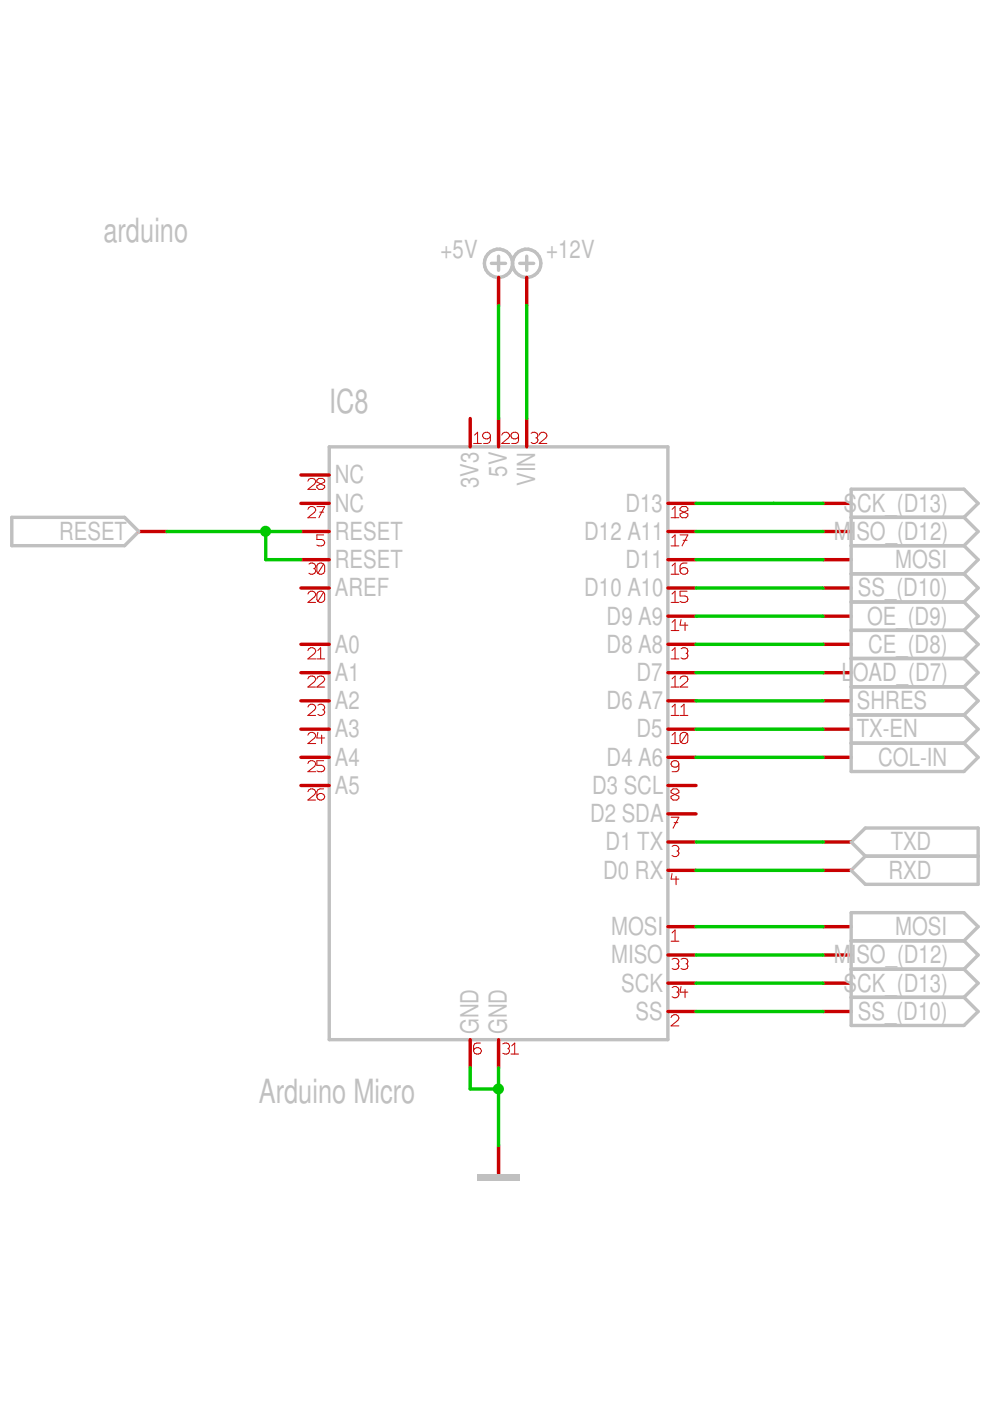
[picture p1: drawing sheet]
<svg xmlns="http://www.w3.org/2000/svg" width="210mm" height="297mm" viewBox="0 0 210 297" stroke-linecap="round" stroke-linejoin="round" font-family="sans-serif">
<g fill="none" stroke="#c80000" stroke-width=".72">
<path d="M111.7 58.8v6M99.7 88.7v6M105.7 88.7v6M111.7 88.7v6M29.4 112.7h6M63.8 118.7h6M63.8 112.7h6M63.8 106.7h6M63.8 100.7h6M141.6 118.7h6M141.6 112.7h6M141.6 106.7h6"/>
<path d="M174.5 118.7h6M174.5 112.7h6M174.5 106.7h6M63.8 136.6h6M63.8 124.7h6M141.6 136.6h6M141.6 130.6h6M141.6 124.7h6M174.5 136.6h6M174.5 130.6h6M174.5 124.7h6M63.8 154.6h6"/>
<path d="M63.8 148.6h6M63.8 142.6h6M141.6 154.6h6M141.6 148.6h6M141.6 142.6h6M174.5 154.6h6M174.5 148.6h6M174.5 142.6h6M63.8 166.5h6M63.8 160.6h6M141.6 178.5h6M141.6 172.6h6"/>
<path d="M141.6 166.5h6M141.6 160.6h6M174.5 178.5h6M174.5 160.6h6M141.6 196.5h6M141.6 184.5h6M174.5 196.5h6M174.5 184.5h6M141.6 214.5h6M141.6 202.5h6M141.6 208.4h6M174.5 214.5h6"/>
<path d="M174.5 202.5h6M174.5 208.4h6M99.7 220.4v6M105.7 220.4v6M105.7 242.9v6"/>
</g>
<g fill="none" stroke="#c0c0c0" stroke-width=".72">
<path d="M110.2 55.8h3M111.7 54.3v3M69.8 94.7h71.8v125.7h-71.8zM2.5 109.7h23.9l3 3-3 3h-23.9zM180.5 109.7h23.9M180.5 115.7h23.9M204.4 109.7l3-3-3-3h-23.9v59.9h23.9l3-3-3-3M204.4 109.7l3 3-3 3M204.4 115.7l3 3-3 3M180.5 139.6h23.9M180.5 133.6h23.9M180.5 127.6h23.9"/>
<path d="M180.5 121.7h23.9M204.4 133.6l3 3-3 3M204.4 139.6l3 3-3 3M204.4 127.6l3 3-3 3M204.4 121.7l3 3-3 2.9M180.5 157.6h23.9M180.5 151.6h23.9M180.5 145.6h23.9M204.4 151.6l3 3-3 3M204.4 145.6l3 3-3 3M180.5 178.5l3-2.9h23.9v11.9h-23.9l-3-3 3-3zM180.5 199.5h23.9"/>
<path d="M183.5 181.5h23.9M204.4 199.5l3-3-3-3h-23.9v23.9h23.9l3-2.9-3-3M204.4 199.5l3 3-3 3M180.5 211.5h23.9M180.5 205.5h23.9M204.4 205.5l3 2.9-3 3.1"/>
<circle cx="111.7" cy="55.8" r="3"/>
</g>
<g fill="none" stroke="#c80000" stroke-width=".21">
<path d="M100.4 94h1.7M100.6 92.2l.7-.5v2.3M104 92.5a.79 .79 0 0 1-1.1 .5 .79 .79 0 0 1-.4-1.1 .87 .87 0 0 1 1.5 .3v1.2l-.2 .4-.4 .2h-.9M106.4 92.2a.84 .84 0 0 1 .9-.6 .84 .84 0 0 1 .7 .9l-.2 .3-1.4 1.2h1.6M109.9 92.5a.82 .82 0 0 1-.9 .6 .82 .82 0 0 1-.7-.9 .83 .83 0 0 1 .8-.6 .83 .83 0 0 1 .8 .6v1.2l-.1 .4-.5 .2h-.8M112.6 91.9a.85 .85 0 0 1 .9-.2 .85 .85 0 0 1 .5 .8l-.2 .3M113.6 92.8h.2M113.8 92.8l.2 .6a.88 .88 0 0 1-1.4 .4M114.3 92.2a.79 .79 0 0 1 1.1-.5 .79 .79 0 0 1 .3 1.1l-1.4 1.2h1.7M65.3 108a.79 .79 0 0 1 1.1-.6 .79 .79 0 0 1 .3 1.2l-1.4 1.2h1.6M65.3 102a.79 .79 0 0 1 1.1-.5 .79 .79 0 0 1 .3 1.1l-1.4 1.2h1.6M65.5 119.6a.85 .85 0 0 1 .9-.2 .85 .85 0 0 1 .5 .8l-.2 .4"/>
<path d="M67.2 107.4h1.6l-1.2 2.4M67.2 101.8l.4-.4h.8l.4 .4v.4l-1.6 .8v.4l.4 .4h.8l.4-.4v-.4l-1.6-.8zM67.8 108.6h.8M68.6 119.6l.2 .4v1.2a.88 .88 0 0 1-1.4 .3M68.6 119.6a.88 .88 0 0 0-1.4 .4v1.2l.2 .3M68.6 113.4h-1.4v1h1l.4 .2 .2 .5a1.07 1.07 0 0 1-1.6 .5M68.6 119.6l-1.2 1.9M142.3 115.7h1.6M142.3 109.8h1.6M142.5 108l.6-.6v2.4M142.5 114l.6-.6v2.3M142.5 120l.6-.6v2.4"/>
<path d="M144.2 107.8l.4-.4h.9l.3 .4v.4l-1.6 .8v.4l.4 .4h.9l.3-.4v-.4l-1.6-.8zM144.2 113.4h1.6l-1.2 2.3M144.8 114.6h.9M145.7 119.4h-.9l-.4 .2-.2 .4v1.2a.84 .84 0 0 0 .9 .6 .84 .84 0 0 0 .7-.9 .86 .86 0 0 0-.8-.6 .86 .86 0 0 0-.8 .6M65.3 137.9a.79 .79 0 0 1 1.1-.5 .79 .79 0 0 1 .3 1.1l-1.4 1.2h1.6M65.3 125.9a.79 .79 0 0 1 1.1-.5 .79 .79 0 0 1 .3 1.1l-1.4 1.2h1.6M66.5 120.6h.2M66.7 120.6l.2 .6a.88 .88 0 0 1-1.4 .3M67.2 139.7h1.6M67.4 137.9l.6-.6v2.4M68.6 125.6l.2 .3v1.2a.88 .88 0 0 1-1.4 .4M68.6 125.6a.88 .88 0 0 0-1.4 .3v1.2l.2 .4"/>
<path d="M68.6 125.6l-1.2 1.9M142.3 139.7h1.6M142.3 133.7h1.6M142.3 127.7h1.6M142.3 121.8h1.6M142.5 125.9l.6-.6v2.4M142.5 132l.6-.6v2.3M142.5 137.9l.6-.6v2.4M144.4 137.5a.84 .84 0 0 1 .9-.1 .84 .84 0 0 1 .5 .7l-.1 .4M144.4 131.4l-.2 1.1h1.6M145.2 132v1.7M145.5 138.5h.2"/>
<path d="M145.7 125.3h-1.5v1.1h1l.5 .1 .1 .5-.1 .5-.5 .2h-.6l-.4-.2M145.7 138.5l.1 .6a.87 .87 0 0 1-1.4 .4M65.3 155.9a.79 .79 0 0 1 1.1-.6 .79 .79 0 0 1 .3 1.2l-1.4 1.1h1.6M65.3 149.9a.79 .79 0 0 1 1.1-.6 .79 .79 0 0 1 .3 1.2l-1.4 1.2h1.6M65.3 143.9a.84 .84 0 0 1 .9-.6 .84 .84 0 0 1 .7 .8l-.2 .4-1.4 1.2h1.6M67.2 143.9a.84 .84 0 0 1 .9-.6 .84 .84 0 0 1 .7 .8l-.2 .4-1.4 1.2h1.6M67.4 149.5a.85 .85 0 0 1 .9-.2 .85 .85 0 0 1 .5 .8l-.2 .4M67.4 155.3l-.2 1.2h1.6M68.2 155.9v1.7M68.4 150.5h.2M68.6 150.5l.2 .6a.88 .88 0 0 1-1.4 .4M142.3 157.6h1.6"/>
<path d="M142.3 151.7h1.6M142.3 145.7h1.6M142.5 143.9l.6-.6v2.4M142.5 149.9l.6-.6v2.4M142.5 155.9l.6-.6v2.3M144.2 143.9a.84 .84 0 0 1 .9-.6 .84 .84 0 0 1 .7 .8l-.1 .4-1.5 1.2h1.6M144.2 151.7h1.6M144.4 149.9l.6-.6v2.4M145.7 155.5l.1 .4v1.2a.87 .87 0 0 1-1.4 .3M145.7 155.5a.91 .91 0 0 0-1.5 .4v1.2l.2 .3M145.7 155.5l-1.3 1.9M65.3 167.9a.79 .79 0 0 1 1.1-.6 .79 .79 0 0 1 .3 1.1l-1.4 1.2h1.6"/>
<path d="M65.3 161.9a.79 .79 0 0 1 1.1-.6 .79 .79 0 0 1 .3 1.2l-1.4 1.1h1.6M68.6 161.3h-1.4v1h1l.4 .2 .2 .6a1.1 1.1 0 0 1-1.6 .3M68.6 167.3h-.8l-.4 .2-.2 .4v1.1a.84 .84 0 0 0 .9 .6 .84 .84 0 0 0 .7-.8 .86 .86 0 0 0-.8-.6 .86 .86 0 0 0-.8 .6M142.3 167.6l.4-.3h.8l.4 .3v.5l-1.6 .7v.4l.4 .4h.8l.4-.4v-.4l-1.6-.7zM142.3 173.3h1.6l-1.2 2.3M142.5 179.5a.84 .84 0 0 1 .9-.2 .84 .84 0 0 1 .5 .7l-.2 .4M142.9 174.4h.8M143.9 162.1a.79 .79 0 0 1-1 .5 .79 .79 0 0 1-.4-1.1 .9 .9 0 0 1 1.4 .4v1.2l-.2 .3-.4 .2h-.8M142.3 199.6h1.6M142.5 197.8l.6-.6v2.4M142.5 185.2l-.2 1.2h1.6M143.3 185.8v1.8"/>
<path d="M143.5 180.4h.2M143.7 180.4l.2 .4a.83 .83 0 0 1-.5 .8 .83 .83 0 0 1-.9-.2M142.3 215.7a.84 .84 0 0 1 .9-.6 .84 .84 0 0 1 .7 .8l-.2 .4-1.4 1.2h1.6M142.5 203.4a.87 .87 0 0 1 .9-.2 .87 .87 0 0 1 .5 .8l-.2 .3M142.5 209.4a.84 .84 0 0 1 .9-.2 .84 .84 0 0 1 .5 .7l-.2 .5M143.5 210.4h.2M143.5 204.3h.2M143.7 204.3l.2 .6a.9 .9 0 0 1-1.4 .5M143.7 210.4l.2 .3a.83 .83 0 0 1-.5 .8 .83 .83 0 0 1-.9-.2M144.4 209.2l-.2 1.2h1.6M144.4 203.4a.87 .87 0 0 1 .9-.2 .87 .87 0 0 1 .5 .8l-.1 .3M145.2 209.8v1.7"/>
<path d="M145.5 204.3h.2M145.7 204.3l.1 .6a.9 .9 0 0 1-1.4 .5M101.9 221.1h-.9l-.4 .2-.2 .4v1.2a.84 .84 0 0 0 .9 .6 .84 .84 0 0 0 .8-.8 .86 .86 0 0 0-.9-.6 .86 .86 0 0 0-.8 .6M106.6 221.3a.87 .87 0 0 1 .9-.1 .87 .87 0 0 1 .5 .7l-.2 .4M107.7 222.3h.1M107.8 222.3l.2 .6a.9 .9 0 0 1-1.4 .4M108.3 223.5h1.6M108.5 221.7l.6-.6v2.4"/>
</g>
<path d="M101.2 248.9h9v1.5h-9z" fill-rule="evenodd" fill="#c0c0c0"/>
<g fill="none" stroke="#c0c0c0" stroke-width=".72">
<path d="M104.2 55.8h3M105.7 54.3v3"/>
<circle cx="105.7" cy="55.8" r="2.99"/>
</g>
<path d="M105.7 58.8v6" fill="none" stroke="#c80000" stroke-width=".72"/>
<path d="M147.6 154.6h26.9M147.6 148.6h26.9" fill="none" stroke="#00c800" stroke-width=".72"/>
<circle cx="56.3" cy="112.6" r="1.18" fill="#00c800"/>
<g fill="none" stroke="#00c800" stroke-width=".72">
<path d="M105.7 64.8v23.9M111.7 64.8v23.9M35.4 112.7h28.4M56.3 112.7v6h7.5M147.6 112.7h26.9M147.6 118.7h26.9M147.6 106.7h26.9M147.6 136.6h26.9M147.6 130.6h26.9M147.6 124.7h26.9M147.6 142.6h26.9M147.6 178.5h26.9"/>
<path d="M147.6 160.6h26.9M147.6 196.5h26.9M147.6 184.5h26.9M147.6 202.5h26.9M147.6 208.4h26.9M147.6 214.5h26.9"/>
</g>
<g fill="#00c800">
<circle cx="111.6" cy="64.8" r=".33"/>
<circle cx="105.7" cy="230.9" r="1.17"/>
</g>
<path d="M99.7 226.4v4.5h6M105.7 226.4v16.5" fill="none" stroke="#00c800" stroke-width=".72"/>
<g font-size="7.1" fill="#c0c0c0">
<text x="21.9" y="51.4">arduino</text>
<text x="69.8" y="87.5">IC8</text>
<text x="54.9" y="233.8">Arduino Micro</text>
</g>
<g font-size="5.3" fill="#c0c0c0">
<text x="93.4" y="54.6">+5V</text>
<text x="115.8" y="54.6">+12V</text>
<text x="107.4" y="101.1" transform="rotate(-90 107.4 101.1)">5V</text>
<text x="71" y="102.5">NC</text>
<text x="101.5" y="103.5" transform="rotate(-90 101.5 103.5)">3V3</text>
<text x="113.5" y="103" transform="rotate(-90 113.5 103)">VIN</text>
<text x="71" y="108.5">NC</text>
<text x="132.6" y="108.5">D13</text>
<text x="178.9" y="108.5">SCK_(D13)</text>
<text x="12.5" y="114.5">RESET</text>
<text x="71" y="114.5">RESET</text>
<text x="123.9" y="114.5">D12 A11</text>
<text x="176.8" y="114.5">MISO_(D12)</text>
<text x="71" y="120.4">RESET</text>
<text x="132.6" y="120.4">D11</text>
<text x="189.8" y="120.4">MOSI</text>
<text x="71" y="126.4">AREF</text>
<text x="123.9" y="126.4">D10 A10</text>
<text x="181.9" y="126.4">SS_(D10)</text>
<text x="128.6" y="132.4">D9 A9</text>
<text x="183.9" y="132.4">OE_(D9)</text>
<text x="71" y="138.4">A0</text>
<text x="128.6" y="138.4">D8 A8</text>
<text x="184.1" y="138.4">CE_(D8)</text>
<text x="71" y="144.4">A1</text>
<text x="135" y="144.4">D7</text>
<text x="178.4" y="144.4">LOAD_(D7)</text>
<text x="71" y="150.4">A2</text>
<text x="128.6" y="150.4">D6 A7</text>
<text x="181.7" y="150.4">SHRES</text>
<text x="71" y="156.3">A3</text>
<text x="135" y="156.3">D5</text>
<text x="181.7" y="156.3">TX-EN</text>
<text x="71" y="162.3">A4</text>
<text x="128.6" y="162.3">D4 A6</text>
<text x="186.2" y="162.3">COL-IN</text>
<text x="71" y="168.3">A5</text>
<text x="125.5" y="168.3">D3 SCL</text>
<text x="125.1" y="174.3">D2 SDA</text>
<text x="128.4" y="180.3">D1 TX</text>
<text x="188.8" y="180.3">TXD</text>
<text x="127.9" y="186.3">D0 RX</text>
<text x="188.4" y="186.3">RXD</text>
<text x="129.6" y="198.2">MOSI</text>
<text x="189.8" y="198.2">MOSI</text>
<text x="129.6" y="204.3">MISO</text>
<text x="176.8" y="204.3">MISO_(D12)</text>
<text x="131.7" y="210.2">SCK</text>
<text x="178.9" y="210.2">SCK_(D13)</text>
<text x="101.5" y="219.2" transform="rotate(-90 101.5 219.2)">GND</text>
<text x="107.4" y="219.2" transform="rotate(-90 107.4 219.2)">GND</text>
<text x="134.7" y="216.2">SS</text>
<text x="181.9" y="216.2">SS_(D10)</text>
</g>
</svg>
